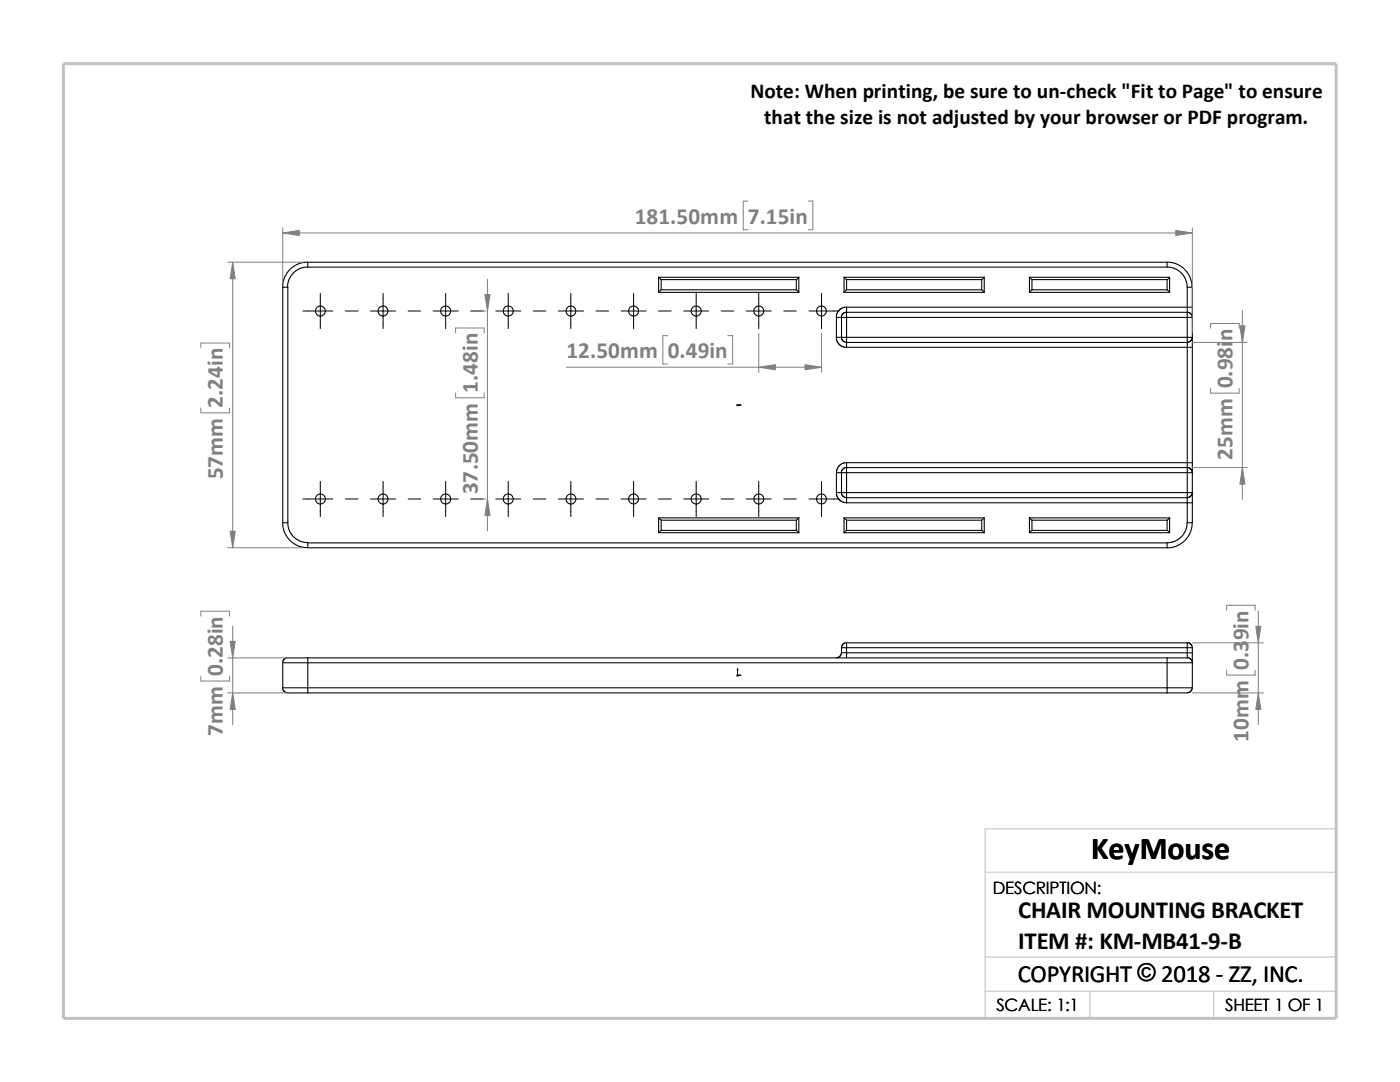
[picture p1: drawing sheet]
<svg xmlns="http://www.w3.org/2000/svg" width="279mm" height="216mm" viewBox="0 0 279 216" stroke-linecap="round" stroke-linejoin="round" font-family="sans-serif">
<path d="M196.6 174h70.1M196.6 191h70.1M196.6 197.8h70.1M217.5 197.8v5.4M242.2 197.8v5.4M26.8 203.2h239.9v-37.8h-70.1v37.8" fill="none" stroke="#c0c0c0" stroke-width=".2"/>
<path d="M12.7 12.7h254v190.5h-254z" fill="none" stroke="#c0c0c0" stroke-width=".59"/>
<g fill="none" stroke="#000" stroke-width=".21">
<path d="M56.4 57.3h1M56.4 57.3v47M57.4 57.3v47M61.4 52.3l-.9 .1-1 .3-1.6 1-1.1 1.7-.3 1-.1 .9M61.4 52.3v1M61.4 53.3l-1.4 .2-1.5 .9-.9 1.5-.2 1.4M61.4 52.3h171.5M61.4 53.3h171.5M131.4 55.3v3M131.4 55.3h28M131.4 58.3h28M131.4 55.3l.6 .5"/>
<path d="M132 57.8l-.6 .5M132 55.8v2M132 55.8h26.9M132 57.8h26.9M158.9 57.8l.5 .5M158.9 55.8v2M159.4 55.3v3M159.4 55.3l-.5 .5M168.4 55.3l.6 .5M168.4 55.3v3M168.4 55.3h28M168.4 58.3h28"/>
<path d="M169 55.8v2M169 55.8h26.9M169 57.8h26.9M169 57.8l-.6 .5M195.9 55.8v2M195.9 57.8l.5 .5M196.4 55.3l-.5 .5M196.4 55.3v3M205.4 55.3h28M205.4 55.3v3M205.4 58.3h28M205.4 55.3l.6 .5"/>
<path d="M206 57.8l-.6 .5M206 55.8h26.9M206 55.8v2M206 57.8h26.9M232.9 52.3v1M232.9 52.3l.9 .1 1 .3 1.2 .6 .7 .7 1 1.7 .2 1.6M232.9 57.8l.5 .5M232.9 55.8v2M232.9 53.3l1.4 .2 1.5 .9 .9 1.5 .2 1.4M233.4 55.3l-.5 .5M233.4 55.3v3M236.9 57.3v4"/>
<path d="M236.9 57.3h1.1v4M166.9 63.3v4M166.9 63.3h1M166.9 67.3h1M166.9 67.3l.2 .9 .6 .7 .7 .4h.6M167.9 63.3v4M167.9 63.3h1.1M167.9 67.3h1.1M167.9 67.3l.3 .7 .8 .3M169 62.3l-.5 .1-.4 .3-.2 .6M169 62.3v1M169 67.3v1"/>
<path d="M169 68.3v1M169 61.3l-.8 .1-.6 .4-.5 .6-.2 .9M169 61.3v1M169 63.3h67.9M169 67.3h67.9M169 63.3v4M169 68.3h67.9M169 62.3h67.9M169 69.3h67.9M169 61.3h67.9M236.9 63.3v4M236.9 69.3v23"/>
<path d="M236.9 67.3v1M236.9 62.3v1M236.9 62.3l.4 .1 .4 .3 .3 .6M236.9 63.3h1.1M236.9 67.3h1.1M236.9 68.3v1M236.9 61.3v1M236.9 61.3h1.1M236.9 69.3h1.1M238 63.3v4M238 69.3v23M238 67.3l-.4 .8-.7 .2"/>
<path d="M238 61.3v2M238 67.3v2M166.9 98.3h1M166.9 94.3h1M166.9 94.3v4M166.9 98.3l.2 .9 .5 .6 .6 .4 .8 .1M167.9 94.3v4M167.9 94.3h1.1M167.9 98.3h1.1M167.9 98.3l.3 .7 .8 .3M169 93.3h-.5l-.4 .4-.2 .6M169 93.3v1"/>
<path d="M169 98.3v1M169 99.3v1M169 92.3l-.8 .1-.6 .4-.6 .8v.7M169 92.3v1M169 94.3v4M169 98.3h67.9M169 94.3h67.9M169 93.3h67.9M169 99.3h67.9M169 92.3h67.9M236.9 94.3v4M236.9 93.3v1"/>
<path d="M236.9 98.3v1M236.9 93.3h.4l.4 .3 .3 .7M236.9 99.3v1M236.9 92.3v1M236.9 92.3h1.1M236.9 94.3h1.1M236.9 98.3h1.1M238 94.3v4M238 98.3l-.3 .6-.8 .4M238 98.3v2M238 92.3v2M56.4 104.3h1"/>
<path d="M56.4 104.3l.1 .9 .3 1 .4 .9 .8 .8 1.5 1 1.9 .4M57.4 104.3l.1 .8 .2 .8 .5 .7 .6 .7 1.2 .7 1.4 .2M61.4 109.3h171.5M131.4 103.3v3M131.4 106.3h28M131.4 103.3h28M131.4 103.3l.6 .5M132 105.8l-.6 .5M132 103.8v2M132 105.8h26.9M132 103.8h26.9M158.9 105.8l.5 .5"/>
<path d="M158.9 103.8v2M159.4 103.3v3M159.4 103.3l-.5 .5M168.4 103.3l.6 .5M168.4 106.3h28M168.4 103.3h28M168.4 103.3v3M169 103.8v2M169 100.3h67.9M169 105.8h26.9M169 103.8h26.9M169 105.8l-.6 .5"/>
<path d="M195.9 103.8v2M195.9 105.8l.5 .5M196.4 103.3l-.5 .5M196.4 103.3v3M205.4 106.3h28M205.4 103.3h28M205.4 103.3v3M205.4 103.3l.6 .5M206 105.8l-.6 .5M206 105.8h26.9M206 103.8h26.9M206 103.8v2"/>
<path d="M232.9 108.3v1M232.9 105.8l.5 .5M232.9 108.3h-171.5v1M232.9 103.8v2M233.4 103.3l-.5 .5M233.4 103.3v3M236.9 104.3l-.2 1.4-.9 1.4-1.5 1-1.4 .2M236.9 100.3v4M236.9 100.3h1.1M236.9 104.3h1.1M238 100.3v4M238 104.3l-.3 1.7-.5 .9-.8 1-.9 .7-.9 .5-1.7 .2"/>
<path d="M56.4 137.2h5M56.4 132.2h5M56.4 137.2l.2 .6 .5 .4 4.3 .1M56.4 132.2v5M57.4 131.2l-.4 .1-.4 .3-.2 .6M57.4 131.3h4M61.4 131.3v.9M61.4 137.2v1.1M61.4 138.3h171.5M61.4 137.2h171.5M61.4 132.2v5M61.4 132.2h171.5"/>
<path d="M61.4 131.3h171.5M167.9 130.3l-.2 .6-.8 .4M167.9 130.3h1.1M169 130.3v1M169 128.3v.9M169 129.2h-1.1v1.1M169 128.3l-.7 .1-.3 .4v.4M169 128.3h67.9v.9M169 129.2v1.1M169 130.3h67.9M169 129.2h67.9M232.9 131.3v.9"/>
<path d="M232.9 137.2v1.1M232.9 137.2h5.1M232.9 132.2v5M232.9 132.2h5.1M236.9 129.2v1.1M236.9 130.3v1h-4M236.9 131.2l.7 .3 .4 .7M236.9 130.3h1.1M236.9 129.2h1.1M236.9 128.2l.7 .3 .4 .7M238 129.2v1.1M238 132.2v5"/>
<path d="M238 137.2l-.2 .6-.6 .4-4.3 .1M238 130.3v1.9"/>
<circle cx="63.9" cy="62.1" r="1"/>
<circle cx="76.4" cy="62.1" r="1"/>
<circle cx="88.9" cy="62.1" r="1.01"/>
<circle cx="101.4" cy="62.1" r="1.01"/>
<circle cx="113.9" cy="62.1" r="1"/>
<circle cx="126.4" cy="62.1" r="1.01"/>
<circle cx="138.9" cy="62.1" r="1.01"/>
<circle cx="151.4" cy="62.1" r="1"/>
<circle cx="163.9" cy="62.1" r="1"/>
<circle cx="63.9" cy="99.6" r="1"/>
<circle cx="76.4" cy="99.6" r="1"/>
<circle cx="88.9" cy="99.6" r="1.01"/>
<circle cx="101.4" cy="99.6" r="1.01"/>
<circle cx="113.9" cy="99.6" r="1"/>
<circle cx="126.4" cy="99.6" r="1.01"/>
<circle cx="138.9" cy="99.6" r="1.01"/>
<circle cx="151.4" cy="99.6" r="1"/>
<circle cx="163.9" cy="99.6" r="1"/>
</g>
<g fill="#00f" stroke="#00f" stroke-width=".2">
<path d="M147.5 80.7l.4 .1-.4 .1z"/>
<path d="M147.5 134.7h.4l-.4 .1z"/>
<path d="M147.2 133.4l.1 .3h-.2z"/>
</g>
<path d="M147.1 80.8h.8M147.1 80.7l.3 .3M147.2 80.8h.1M147.2 80.7v.3M147.3 80.7l-.3 .3M147.1 134.7h.8M147.1 134.6l.3 .3M147.2 133.4v1.5M147.3 134.6l-.3 .3" fill="none" stroke="#00f" stroke-width=".2"/>
<g fill="none" stroke="#808080" stroke-width=".2">
<path d="M45.4 52.3h15.1M46.4 52.3v57M56.4 45.5v10.8M56.4 46.5h181.6M97.3 55.7v50.2M149.3 40.1h-1v5.7h1M161.3 40.1h.9v5.7h-.9M238 45.5v20.8M40.1 69.4v-.9h5.7v.9M90.9 78.4v1h5.7v-1M90.9 66.4v-1h5.7v1M96.3 62.1h.6"/>
<path d="M113 73.3h51M133.3 67h-1v5.6h1M145.2 67h1v5.6h-1M151.4 66.5v7.8M164 66.5v7.8M238 68.3h10.9M241.6 65.5v-.9h5.7v.9M241.6 77.5v.9h5.7v-.9M247.9 62v37.7M40.1 81.4v1h5.7v-1M96.3 99.6h.6M238 93.3h10.9"/>
<path d="M45.4 109.3h15.1M40.1 122.9v-.9h5.7v.9M40.1 134.9v1h5.7v-1M45.4 131.3h15.1M45.4 138.3h15.1M46.4 124.9v19.7M238 138.3h14.1M238 128.3h14.1M244.8 121.8v-1h5.7v1M244.8 133.7v1h5.7v-1M251.1 121.9v22.7"/>
</g>
<g fill="#808080" stroke="#808080" stroke-width=".2">
<path d="M45.9 128h1l-.5 3.3z"/>
<path d="M46.4 138.3l.5 3.3h-1z"/>
<path d="M251.1 138.3l.5 3.3h-1z"/>
<path d="M250.6 125h1l-.5 3.3z"/>
<path d="M151.4 73.3l3.3-.5v1z"/>
<path d="M160.7 72.8l3.3 .5-3.3 .5z"/>
<path d="M56.4 46.5l3.3-.5v1z"/>
<path d="M234.7 46l3.3 .5-3.3 .5z"/>
<path d="M96.8 58.8h1l-.5 3.3z"/>
<path d="M97.3 99.6l.5 3.3h-1z"/>
<path d="M46.4 52.3l.5 3.3h-1z"/>
<path d="M45.9 106h1l-.5 3.3z"/>
<path d="M247.4 65h1.1l-.6 3.3z"/>
<path d="M247.9 93.3l.6 3.3h-1.1z"/>
</g>
<g fill="none" stroke="#000" stroke-width=".2">
<path d="M63.9 58.5v7.1M76.5 58.5v7.1M88.9 58.5v7.1M101.4 58.5v7.1M113.9 58.5v7.1M126.4 58.5v7.1M138.9 58.5v7.1M151.4 58.5v7.1M164 58.5v7.1M60.5 62.1h5.9M68.9 62.1h2.6M74 62.1h5"/>
<path d="M81.4 62.1h2.5M86.4 62.1h5M93.9 62.1h2.5M98.9 62.1h5M106.4 62.1h2.5M111.4 62.1h5.1M119 62.1h2.5M124 62.1h4.9M131.4 62.1h2.5M136.4 62.1h5M143.9 62.1h2.5M148.9 62.1h5"/>
<path d="M156.4 62.1h2.5M161.5 62.1h5.9M60.5 99.6h5.9M63.9 96.1v7M68.9 99.6h2.6M74 99.6h5M76.5 96.1v7M81.4 99.6h2.5M86.4 99.6h5M88.9 96.1v7M93.9 99.6h2.5M98.9 99.6h5"/>
<path d="M101.4 96.1v7M106.4 99.6h2.5M111.4 99.6h5.1M113.9 96.1v7M119 99.6h2.5M124 99.6h4.9M126.4 96.1v7M131.4 99.6h2.5M136.4 99.6h5M138.9 96.1v7M143.9 99.6h2.5M148.9 99.6h5"/>
<path d="M151.4 96.1v7M156.4 99.6h2.5M161.5 99.6h5.9M164 96.1v7"/>
</g>
<text font-size="6.4" x="217.8" y="171.4">KeyMouse</text>
<g font-size="4.9">
<text x="203.2" y="183.2">CHAIR MOUNTING BRACKET</text>
<text x="203.2" y="189.3">ITEM #: KM-MB41-9-B</text>
<text x="203.1" y="195.9">COPYRIGHT © 2018 - ZZ, INC.</text>
<text x="203.1" y="195.9">COPYRIGHT ©</text>
</g>
<g font-size="4.6" fill="#808080">
<text x="126.7" y="44.6">181.50mm</text>
<text x="149.3" y="44.6">7.15in</text>
<text x="113" y="71.4">12.50mm</text>
<text x="133.3" y="71.4">0.49in</text>
<text x="246" y="77.5" transform="rotate(-90 246 77.5)">0.98in</text>
<text x="44.5" y="81.4" transform="rotate(-90 44.5 81.4)">2.24in</text>
<text x="95.3" y="78.4" transform="rotate(-90 95.3 78.4)">1.48in</text>
<text x="44.5" y="95.7" transform="rotate(-90 44.5 95.7)">57mm</text>
<text x="246" y="91.7" transform="rotate(-90 246 91.7)">25mm</text>
<text x="95.3" y="98.6" transform="rotate(-90 95.3 98.6)">37.50mm</text>
<text x="249.2" y="133.7" transform="rotate(-90 249.2 133.7)">0.39in</text>
<text x="44.5" y="146.8" transform="rotate(-90 44.5 146.8)">7mm 0.28in</text>
<text x="249.2" y="148" transform="rotate(-90 249.2 148)">10mm</text>
</g>
<g font-size="4.2">
<text x="149.8" y="19.5">Note: When printing, be sure to un-check &quot;Fit to Page&quot; to ensure</text>
<text x="152.5" y="24.7">that the size is not adjusted by your browser or PDF program.</text>
</g>
<g font-size="3.4">
<text x="198.2" y="178.5">DESCRIPTION:</text>
<text x="198.8" y="201.7">SCALE: 1:1</text>
<text x="244.5" y="201.7">SHEET 1 OF 1</text>
</g>
</svg>
